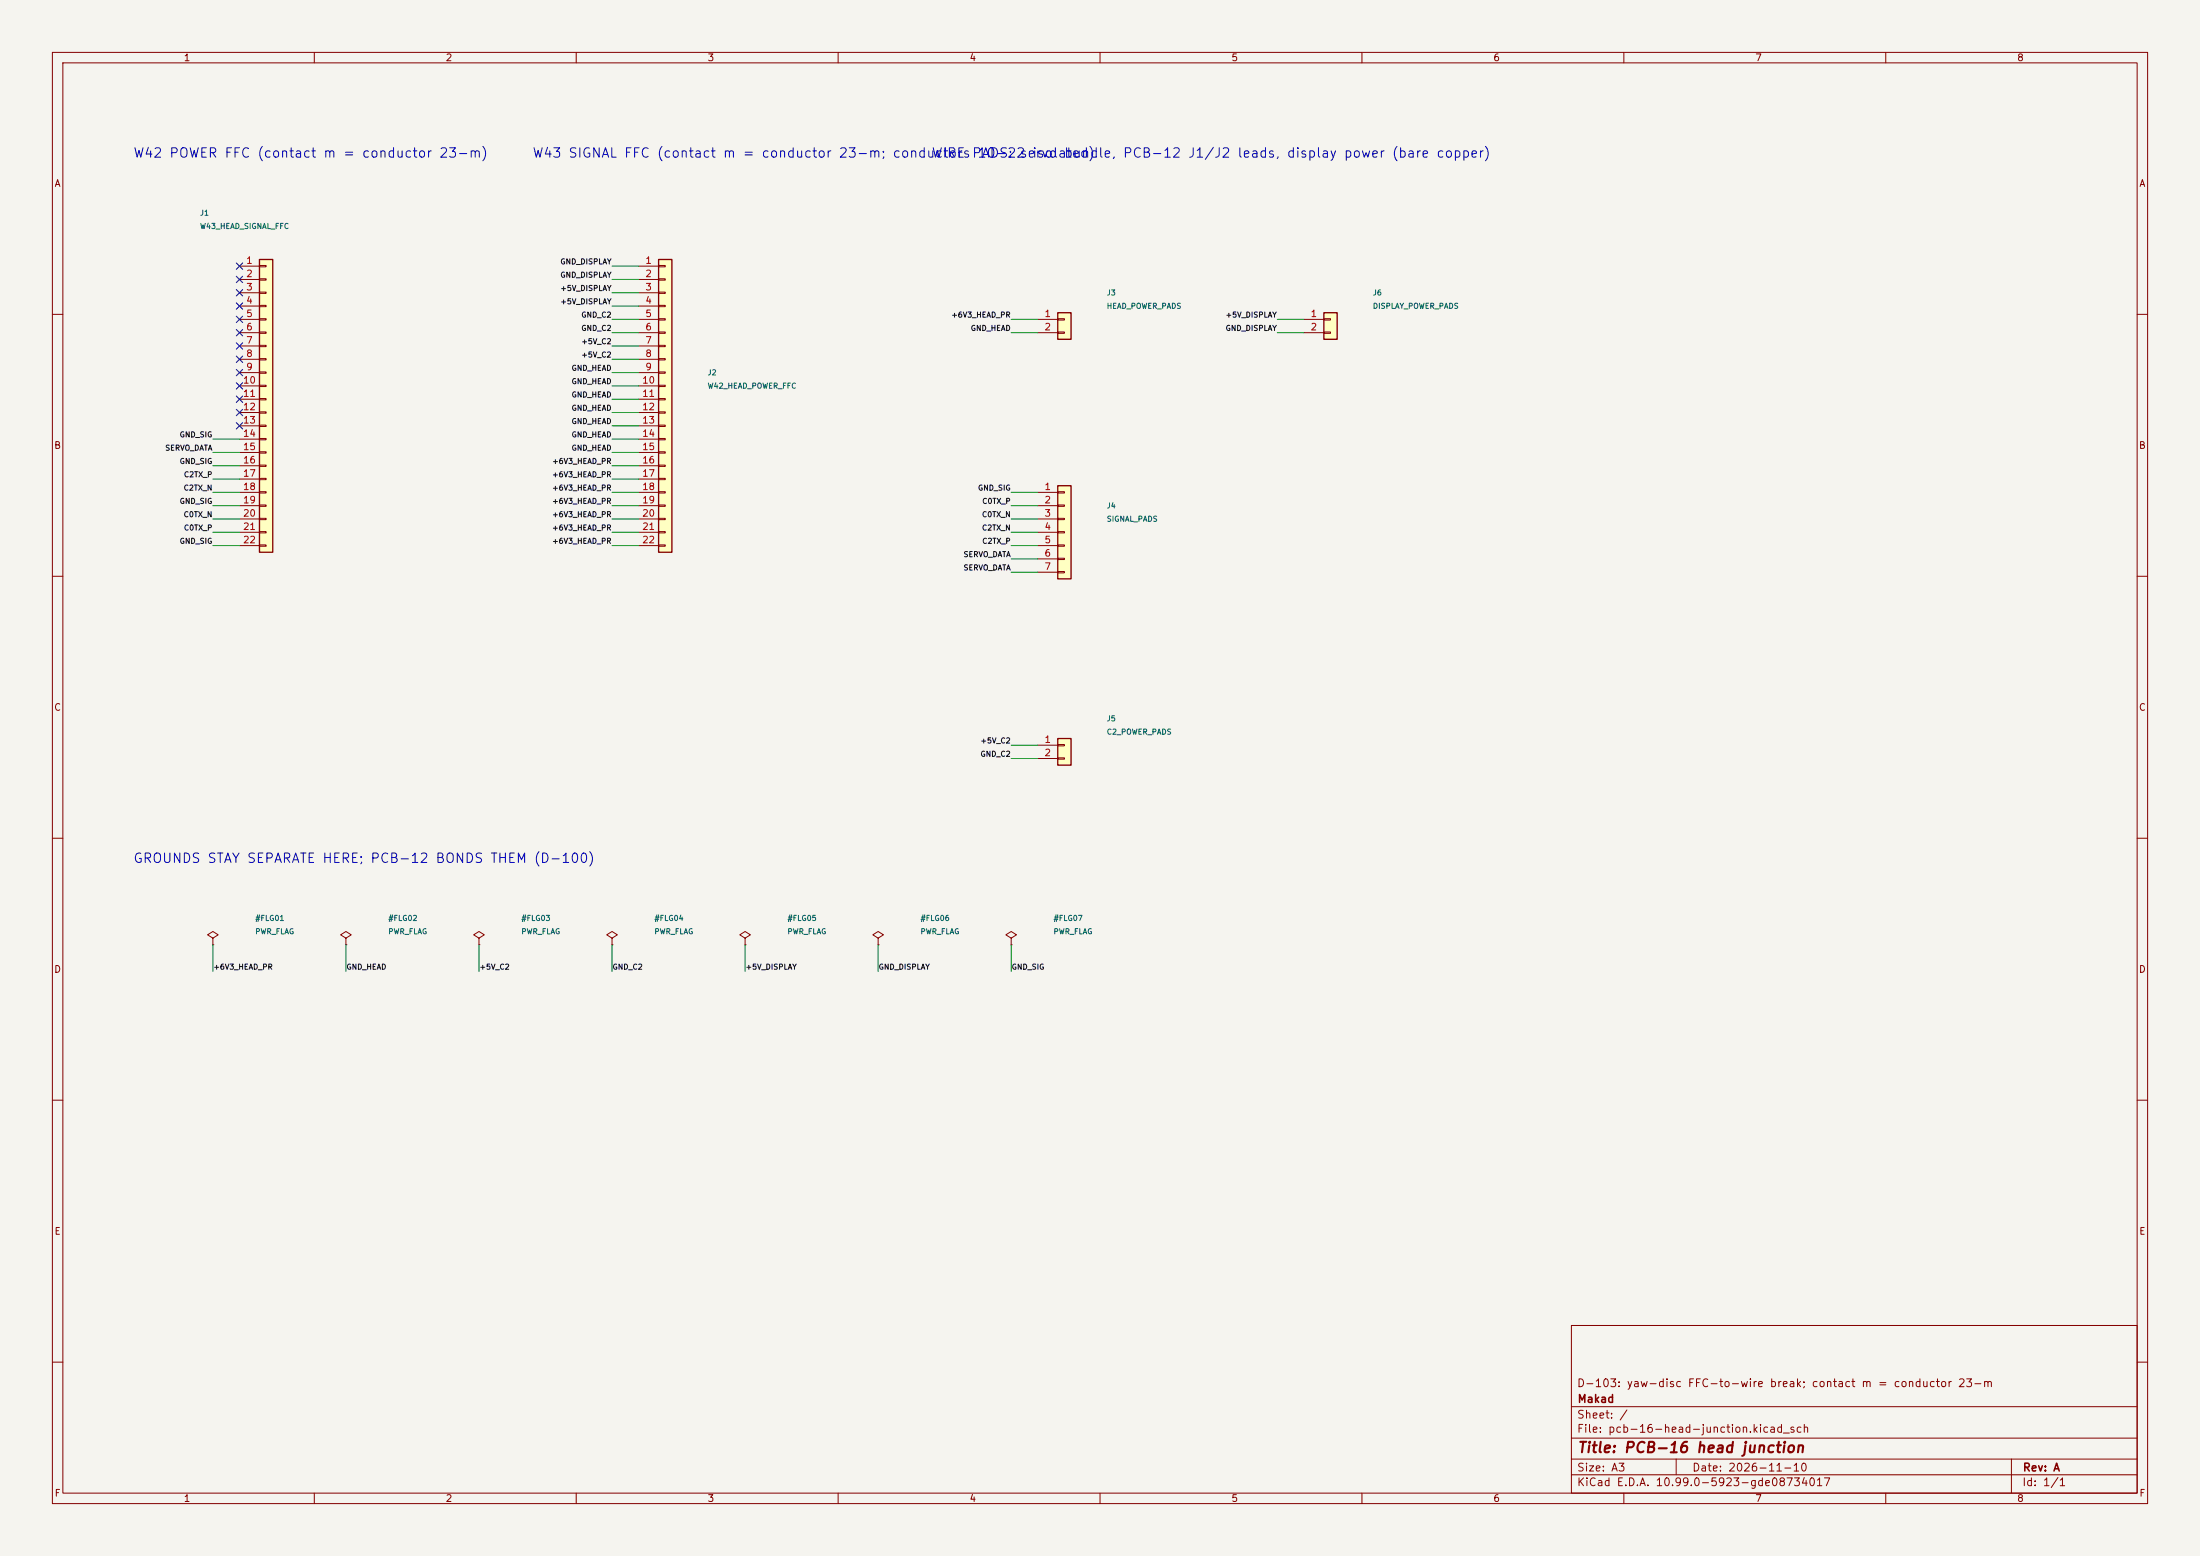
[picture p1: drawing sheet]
(kicad_sch (version 20261015) (generator "eeschema") (generator_version "10.99") (paper "A3") (title_block (title "PCB-16 head junction") (date "2026-11-10") (rev "A") (company "Makad") (comment 1 "D-103: yaw-disc FFC-to-wire break; contact m = conductor 23-m")) (lib_symbols (symbol "Connector_Generic:Conn_01x22" (pin_names (offset 1.016) (hide yes)) (exclude_from_sim no) (in_bom yes) (on_board yes) (in_pos_files yes) (duplicate_pin_numbers_are_jumpers no) (property "Reference" "J" (at 0 27.94 0) (show_name no) (do_not_autoplace no) (effects (font (size 1.27 1.27)))) (property "Value" "Conn_01x22" (at 0 -30.48 0) (show_name no) (do_not_autoplace no) (effects (font (size 1.27 1.27)))) (property "Footprint" "" (at 0 0 0) (show_name no) (do_not_autoplace no) (hide yes) (effects (font (size 1.27 1.27)))) (property "Datasheet" "" (at 0 0 0) (show_name no) (do_not_autoplace no) (hide yes) (effects (font (size 1.27 1.27)))) (property "Description" "Generic connector, single row, 01x22, script generated (kicad-library-utils/schlib/autogen/connector/)" (at 0 0 0) (show_name no) (do_not_autoplace no) (hide yes) (effects (font (size 1.27 1.27)))) (property "ki_keywords" "connector" (at 0 0 0) (show_name no) (do_not_autoplace no) (hide yes) (effects (font (size 1.27 1.27)))) (property "ki_fp_filters" "Connector*:*_1x??_*" (at 0 0 0) (show_name no) (do_not_autoplace no) (hide yes) (effects (font (size 1.27 1.27)))) (symbol "Conn_01x22_1_1" (rectangle (start -1.27 26.67) (end 1.27 -29.21) (stroke (width 0.254) (type default)) (fill (type background))) (rectangle (start -1.27 25.527) (end 0 25.273) (stroke (width 0.1524) (type default)) (fill (type none))) (rectangle (start -1.27 22.987) (end 0 22.733) (stroke (width 0.1524) (type default)) (fill (type none))) (rectangle (start -1.27 20.447) (end 0 20.193) (stroke (width 0.1524) (type default)) (fill (type none))) (rectangle (start -1.27 17.907) (end 0 17.653) (stroke (width 0.1524) (type default)) (fill (type none))) (rectangle (start -1.27 15.367) (end 0 15.113) (stroke (width 0.1524) (type default)) (fill (type none))) (rectangle (start -1.27 12.827) (end 0 12.573) (stroke (width 0.1524) (type default)) (fill (type none))) (rectangle (start -1.27 10.287) (end 0 10.033) (stroke (width 0.1524) (type default)) (fill (type none))) (rectangle (start -1.27 7.747) (end 0 7.493) (stroke (width 0.1524) (type default)) (fill (type none))) (rectangle (start -1.27 5.207) (end 0 4.953) (stroke (width 0.1524) (type default)) (fill (type none))) (rectangle (start -1.27 2.667) (end 0 2.413) (stroke (width 0.1524) (type default)) (fill (type none))) (rectangle (start -1.27 0.127) (end 0 -0.127) (stroke (width 0.1524) (type default)) (fill (type none))) (rectangle (start -1.27 -2.413) (end 0 -2.667) (stroke (width 0.1524) (type default)) (fill (type none))) (rectangle (start -1.27 -4.953) (end 0 -5.207) (stroke (width 0.1524) (type default)) (fill (type none))) (rectangle (start -1.27 -7.493) (end 0 -7.747) (stroke (width 0.1524) (type default)) (fill (type none))) (rectangle (start -1.27 -10.033) (end 0 -10.287) (stroke (width 0.1524) (type default)) (fill (type none))) (rectangle (start -1.27 -12.573) (end 0 -12.827) (stroke (width 0.1524) (type default)) (fill (type none))) (rectangle (start -1.27 -15.113) (end 0 -15.367) (stroke (width 0.1524) (type default)) (fill (type none))) (rectangle (start -1.27 -17.653) (end 0 -17.907) (stroke (width 0.1524) (type default)) (fill (type none))) (rectangle (start -1.27 -20.193) (end 0 -20.447) (stroke (width 0.1524) (type default)) (fill (type none))) (rectangle (start -1.27 -22.733) (end 0 -22.987) (stroke (width 0.1524) (type default)) (fill (type none))) (rectangle (start -1.27 -25.273) (end 0 -25.527) (stroke (width 0.1524) (type default)) (fill (type none))) (rectangle (start -1.27 -27.813) (end 0 -28.067) (stroke (width 0.1524) (type default)) (fill (type none))) (pin passive line (at -5.08 25.4 0) (length 3.81) (name "Pin_1" (effects (font (size 1.27 1.27)))) (number "1" (effects (font (size 1.27 1.27))))) (pin passive line (at -5.08 22.86 0) (length 3.81) (name "Pin_2" (effects (font (size 1.27 1.27)))) (number "2" (effects (font (size 1.27 1.27))))) (pin passive line (at -5.08 20.32 0) (length 3.81) (name "Pin_3" (effects (font (size 1.27 1.27)))) (number "3" (effects (font (size 1.27 1.27))))) (pin passive line (at -5.08 17.78 0) (length 3.81) (name "Pin_4" (effects (font (size 1.27 1.27)))) (number "4" (effects (font (size 1.27 1.27))))) (pin passive line (at -5.08 15.24 0) (length 3.81) (name "Pin_5" (effects (font (size 1.27 1.27)))) (number "5" (effects (font (size 1.27 1.27))))) (pin passive line (at -5.08 12.7 0) (length 3.81) (name "Pin_6" (effects (font (size 1.27 1.27)))) (number "6" (effects (font (size 1.27 1.27))))) (pin passive line (at -5.08 10.16 0) (length 3.81) (name "Pin_7" (effects (font (size 1.27 1.27)))) (number "7" (effects (font (size 1.27 1.27))))) (pin passive line (at -5.08 7.62 0) (length 3.81) (name "Pin_8" (effects (font (size 1.27 1.27)))) (number "8" (effects (font (size 1.27 1.27))))) (pin passive line (at -5.08 5.08 0) (length 3.81) (name "Pin_9" (effects (font (size 1.27 1.27)))) (number "9" (effects (font (size 1.27 1.27))))) (pin passive line (at -5.08 2.54 0) (length 3.81) (name "Pin_10" (effects (font (size 1.27 1.27)))) (number "10" (effects (font (size 1.27 1.27))))) (pin passive line (at -5.08 0 0) (length 3.81) (name "Pin_11" (effects (font (size 1.27 1.27)))) (number "11" (effects (font (size 1.27 1.27))))) (pin passive line (at -5.08 -2.54 0) (length 3.81) (name "Pin_12" (effects (font (size 1.27 1.27)))) (number "12" (effects (font (size 1.27 1.27))))) (pin passive line (at -5.08 -5.08 0) (length 3.81) (name "Pin_13" (effects (font (size 1.27 1.27)))) (number "13" (effects (font (size 1.27 1.27))))) (pin passive line (at -5.08 -7.62 0) (length 3.81) (name "Pin_14" (effects (font (size 1.27 1.27)))) (number "14" (effects (font (size 1.27 1.27))))) (pin passive line (at -5.08 -10.16 0) (length 3.81) (name "Pin_15" (effects (font (size 1.27 1.27)))) (number "15" (effects (font (size 1.27 1.27))))) (pin passive line (at -5.08 -12.7 0) (length 3.81) (name "Pin_16" (effects (font (size 1.27 1.27)))) (number "16" (effects (font (size 1.27 1.27))))) (pin passive line (at -5.08 -15.24 0) (length 3.81) (name "Pin_17" (effects (font (size 1.27 1.27)))) (number "17" (effects (font (size 1.27 1.27))))) (pin passive line (at -5.08 -17.78 0) (length 3.81) (name "Pin_18" (effects (font (size 1.27 1.27)))) (number "18" (effects (font (size 1.27 1.27))))) (pin passive line (at -5.08 -20.32 0) (length 3.81) (name "Pin_19" (effects (font (size 1.27 1.27)))) (number "19" (effects (font (size 1.27 1.27))))) (pin passive line (at -5.08 -22.86 0) (length 3.81) (name "Pin_20" (effects (font (size 1.27 1.27)))) (number "20" (effects (font (size 1.27 1.27))))) (pin passive line (at -5.08 -25.4 0) (length 3.81) (name "Pin_21" (effects (font (size 1.27 1.27)))) (number "21" (effects (font (size 1.27 1.27))))) (pin passive line (at -5.08 -27.94 0) (length 3.81) (name "Pin_22" (effects (font (size 1.27 1.27)))) (number "22" (effects (font (size 1.27 1.27)))))) (embedded_fonts no)) (symbol "Connector_Generic:Conn_01x02" (pin_names (offset 1.016) (hide yes)) (exclude_from_sim no) (in_bom yes) (on_board yes) (in_pos_files yes) (duplicate_pin_numbers_are_jumpers no) (property "Reference" "J" (at 0 2.54 0) (show_name no) (do_not_autoplace no) (effects (font (size 1.27 1.27)))) (property "Value" "Conn_01x02" (at 0 -5.08 0) (show_name no) (do_not_autoplace no) (effects (font (size 1.27 1.27)))) (property "Footprint" "" (at 0 0 0) (show_name no) (do_not_autoplace no) (hide yes) (effects (font (size 1.27 1.27)))) (property "Datasheet" "" (at 0 0 0) (show_name no) (do_not_autoplace no) (hide yes) (effects (font (size 1.27 1.27)))) (property "Description" "Generic connector, single row, 01x02, script generated (kicad-library-utils/schlib/autogen/connector/)" (at 0 0 0) (show_name no) (do_not_autoplace no) (hide yes) (effects (font (size 1.27 1.27)))) (property "ki_keywords" "connector" (at 0 0 0) (show_name no) (do_not_autoplace no) (hide yes) (effects (font (size 1.27 1.27)))) (property "ki_fp_filters" "Connector*:*_1x??_*" (at 0 0 0) (show_name no) (do_not_autoplace no) (hide yes) (effects (font (size 1.27 1.27)))) (symbol "Conn_01x02_1_1" (rectangle (start -1.27 1.27) (end 1.27 -3.81) (stroke (width 0.254) (type default)) (fill (type background))) (rectangle (start -1.27 0.127) (end 0 -0.127) (stroke (width 0.1524) (type default)) (fill (type none))) (rectangle (start -1.27 -2.413) (end 0 -2.667) (stroke (width 0.1524) (type default)) (fill (type none))) (pin passive line (at -5.08 0 0) (length 3.81) (name "Pin_1" (effects (font (size 1.27 1.27)))) (number "1" (effects (font (size 1.27 1.27))))) (pin passive line (at -5.08 -2.54 0) (length 3.81) (name "Pin_2" (effects (font (size 1.27 1.27)))) (number "2" (effects (font (size 1.27 1.27)))))) (embedded_fonts no)) (symbol "Connector_Generic:Conn_01x07" (pin_names (offset 1.016) (hide yes)) (exclude_from_sim no) (in_bom yes) (on_board yes) (in_pos_files yes) (duplicate_pin_numbers_are_jumpers no) (property "Reference" "J" (at 0 10.16 0) (show_name no) (do_not_autoplace no) (effects (font (size 1.27 1.27)))) (property "Value" "Conn_01x07" (at 0 -10.16 0) (show_name no) (do_not_autoplace no) (effects (font (size 1.27 1.27)))) (property "Footprint" "" (at 0 0 0) (show_name no) (do_not_autoplace no) (hide yes) (effects (font (size 1.27 1.27)))) (property "Datasheet" "" (at 0 0 0) (show_name no) (do_not_autoplace no) (hide yes) (effects (font (size 1.27 1.27)))) (property "Description" "Generic connector, single row, 01x07, script generated (kicad-library-utils/schlib/autogen/connector/)" (at 0 0 0) (show_name no) (do_not_autoplace no) (hide yes) (effects (font (size 1.27 1.27)))) (property "ki_keywords" "connector" (at 0 0 0) (show_name no) (do_not_autoplace no) (hide yes) (effects (font (size 1.27 1.27)))) (property "ki_fp_filters" "Connector*:*_1x??_*" (at 0 0 0) (show_name no) (do_not_autoplace no) (hide yes) (effects (font (size 1.27 1.27)))) (symbol "Conn_01x07_1_1" (rectangle (start -1.27 8.89) (end 1.27 -8.89) (stroke (width 0.254) (type default)) (fill (type background))) (rectangle (start -1.27 7.747) (end 0 7.493) (stroke (width 0.1524) (type default)) (fill (type none))) (rectangle (start -1.27 5.207) (end 0 4.953) (stroke (width 0.1524) (type default)) (fill (type none))) (rectangle (start -1.27 2.667) (end 0 2.413) (stroke (width 0.1524) (type default)) (fill (type none))) (rectangle (start -1.27 0.127) (end 0 -0.127) (stroke (width 0.1524) (type default)) (fill (type none))) (rectangle (start -1.27 -2.413) (end 0 -2.667) (stroke (width 0.1524) (type default)) (fill (type none))) (rectangle (start -1.27 -4.953) (end 0 -5.207) (stroke (width 0.1524) (type default)) (fill (type none))) (rectangle (start -1.27 -7.493) (end 0 -7.747) (stroke (width 0.1524) (type default)) (fill (type none))) (pin passive line (at -5.08 7.62 0) (length 3.81) (name "Pin_1" (effects (font (size 1.27 1.27)))) (number "1" (effects (font (size 1.27 1.27))))) (pin passive line (at -5.08 5.08 0) (length 3.81) (name "Pin_2" (effects (font (size 1.27 1.27)))) (number "2" (effects (font (size 1.27 1.27))))) (pin passive line (at -5.08 2.54 0) (length 3.81) (name "Pin_3" (effects (font (size 1.27 1.27)))) (number "3" (effects (font (size 1.27 1.27))))) (pin passive line (at -5.08 0 0) (length 3.81) (name "Pin_4" (effects (font (size 1.27 1.27)))) (number "4" (effects (font (size 1.27 1.27))))) (pin passive line (at -5.08 -2.54 0) (length 3.81) (name "Pin_5" (effects (font (size 1.27 1.27)))) (number "5" (effects (font (size 1.27 1.27))))) (pin passive line (at -5.08 -5.08 0) (length 3.81) (name "Pin_6" (effects (font (size 1.27 1.27)))) (number "6" (effects (font (size 1.27 1.27))))) (pin passive line (at -5.08 -7.62 0) (length 3.81) (name "Pin_7" (effects (font (size 1.27 1.27)))) (number "7" (effects (font (size 1.27 1.27)))))) (embedded_fonts no)) (symbol "power:PWR_FLAG" (power global) (pin_numbers (hide yes)) (pin_names (offset 0) (hide yes)) (exclude_from_sim no) (in_bom yes) (on_board yes) (in_pos_files yes) (duplicate_pin_numbers_are_jumpers no) (property "Reference" "#FLG" (at 0 1.905 0) (show_name no) (do_not_autoplace no) (hide yes) (effects (font (size 1.27 1.27)))) (property "Value" "PWR_FLAG" (at 0 3.81 0) (show_name no) (do_not_autoplace no) (effects (font (size 1.27 1.27)))) (property "Footprint" "" (at 0 0 0) (show_name no) (do_not_autoplace no) (hide yes) (effects (font (size 1.27 1.27)))) (property "Datasheet" "" (at 0 0 0) (show_name no) (do_not_autoplace no) (hide yes) (effects (font (size 1.27 1.27)))) (property "Description" "Special symbol for telling ERC where power comes from" (at 0 0 0) (show_name no) (do_not_autoplace no) (hide yes) (effects (font (size 1.27 1.27)))) (property "ki_keywords" "flag power" (at 0 0 0) (show_name no) (do_not_autoplace no) (hide yes) (effects (font (size 1.27 1.27)))) (symbol "PWR_FLAG_0_0" (pin power_out line (at 0 0 90) (length 0) (name "" (effects (font (size 1.27 1.27)))) (number "1" (effects (font (size 1.27 1.27)))))) (symbol "PWR_FLAG_0_1" (polyline (pts (xy 0 0) (xy 0 1.27) (xy -1.016 1.905) (xy 0 2.54) (xy 1.016 1.905) (xy 0 1.27)) (stroke (width 0) (type default)) (fill (type none)))) (embedded_fonts no))) (symbol (lib_id "Connector_Generic:Conn_01x22") (at 50.8 76.2 0) (unit 1) (in_bom yes) (on_board yes) (dnp no) (property "Reference" "J1" (at 38.099999999999994 40.64 0) (effects (font (size 1.0 1.0)) (justify left))) (property "Value" "W43_HEAD_SIGNAL_FFC" (at 38.099999999999994 43.18 0) (effects (font (size 1.0 1.0)) (justify left))) (property "Footprint" "fh34:Hirose_FH34SRJ-22S-0.5SH_1x22_P0.50mm" (at 58.8 76.2 0) (effects (font (size 1.0 1.0)) (justify left) (hide yes))) (property "Datasheet" "" (at 58.8 76.2 0) (effects (font (size 1.0 1.0)) (justify left) (hide yes))) (pin "1") (pin "2") (pin "3") (pin "4") (pin "5") (pin "6") (pin "7") (pin "8") (pin "9") (pin "10") (pin "11") (pin "12") (pin "13") (pin "14") (pin "15") (pin "16") (pin "17") (pin "18") (pin "19") (pin "20") (pin "21") (pin "22")) (symbol (lib_id "Connector_Generic:Conn_01x22") (at 127.0 76.2 0) (unit 1) (in_bom yes) (on_board yes) (dnp no) (property "Reference" "J2" (at 135.0 71.12 0) (effects (font (size 1.0 1.0)) (justify left))) (property "Value" "W42_HEAD_POWER_FFC" (at 135.0 73.66 0) (effects (font (size 1.0 1.0)) (justify left))) (property "Footprint" "fh34:Hirose_FH34SRJ-22S-0.5SH_1x22_P0.50mm" (at 135.0 76.2 0) (effects (font (size 1.0 1.0)) (justify left) (hide yes))) (property "Datasheet" "" (at 135.0 76.2 0) (effects (font (size 1.0 1.0)) (justify left) (hide yes))) (pin "1") (pin "2") (pin "3") (pin "4") (pin "5") (pin "6") (pin "7") (pin "8") (pin "9") (pin "10") (pin "11") (pin "12") (pin "13") (pin "14") (pin "15") (pin "16") (pin "17") (pin "18") (pin "19") (pin "20") (pin "21") (pin "22")) (symbol (lib_id "Connector_Generic:Conn_01x02") (at 203.2 60.96 0) (unit 1) (in_bom no) (on_board yes) (dnp no) (property "Reference" "J3" (at 211.2 55.88 0) (effects (font (size 1.0 1.0)) (justify left))) (property "Value" "HEAD_POWER_PADS" (at 211.2 58.42 0) (effects (font (size 1.0 1.0)) (justify left))) (property "Footprint" "pcb16:WirePads_Power_1x02_P3.5mm" (at 211.2 60.96 0) (effects (font (size 1.0 1.0)) (justify left) (hide yes))) (property "Datasheet" "" (at 211.2 60.96 0) (effects (font (size 1.0 1.0)) (justify left) (hide yes))) (pin "1") (pin "2")) (symbol (lib_id "Connector_Generic:Conn_01x07") (at 203.2 101.6 0) (unit 1) (in_bom no) (on_board yes) (dnp no) (property "Reference" "J4" (at 211.2 96.52 0) (effects (font (size 1.0 1.0)) (justify left))) (property "Value" "SIGNAL_PADS" (at 211.2 99.05999999999999 0) (effects (font (size 1.0 1.0)) (justify left))) (property "Footprint" "pcb16:WirePads_1x07_P1.5mm" (at 211.2 101.6 0) (effects (font (size 1.0 1.0)) (justify left) (hide yes))) (property "Datasheet" "" (at 211.2 101.6 0) (effects (font (size 1.0 1.0)) (justify left) (hide yes))) (pin "1") (pin "2") (pin "3") (pin "4") (pin "5") (pin "6") (pin "7")) (symbol (lib_id "Connector_Generic:Conn_01x02") (at 203.2 142.24 0) (unit 1) (in_bom no) (on_board yes) (dnp no) (property "Reference" "J5" (at 211.2 137.16 0) (effects (font (size 1.0 1.0)) (justify left))) (property "Value" "C2_POWER_PADS" (at 211.2 139.70000000000002 0) (effects (font (size 1.0 1.0)) (justify left))) (property "Footprint" "pcb16:WirePads_1x02_P1.5mm" (at 211.2 142.24 0) (effects (font (size 1.0 1.0)) (justify left) (hide yes))) (property "Datasheet" "" (at 211.2 142.24 0) (effects (font (size 1.0 1.0)) (justify left) (hide yes))) (pin "1") (pin "2")) (symbol (lib_id "Connector_Generic:Conn_01x02") (at 254.0 60.96 0) (unit 1) (in_bom no) (on_board yes) (dnp no) (property "Reference" "J6" (at 262.0 55.88 0) (effects (font (size 1.0 1.0)) (justify left))) (property "Value" "DISPLAY_POWER_PADS" (at 262.0 58.42 0) (effects (font (size 1.0 1.0)) (justify left))) (property "Footprint" "pcb16:WirePads_1x02_P1.5mm" (at 262.0 60.96 0) (effects (font (size 1.0 1.0)) (justify left) (hide yes))) (property "Datasheet" "" (at 262.0 60.96 0) (effects (font (size 1.0 1.0)) (justify left) (hide yes))) (pin "1") (pin "2")) (symbol (lib_id "power:PWR_FLAG") (at 40.64 180.34 0) (unit 1) (in_bom no) (on_board yes) (dnp no) (property "Reference" "#FLG01" (at 48.64 175.26 0) (effects (font (size 1.0 1.0)) (justify left))) (property "Value" "PWR_FLAG" (at 48.64 177.8 0) (effects (font (size 1.0 1.0)) (justify left))) (property "Footprint" "" (at 48.64 180.34 0) (effects (font (size 1.0 1.0)) (justify left) (hide yes))) (property "Datasheet" "" (at 48.64 180.34 0) (effects (font (size 1.0 1.0)) (justify left) (hide yes))) (pin "1")) (symbol (lib_id "power:PWR_FLAG") (at 66.03999999999999 180.34 0) (unit 1) (in_bom no) (on_board yes) (dnp no) (property "Reference" "#FLG02" (at 74.03999999999999 175.26 0) (effects (font (size 1.0 1.0)) (justify left))) (property "Value" "PWR_FLAG" (at 74.03999999999999 177.8 0) (effects (font (size 1.0 1.0)) (justify left))) (property "Footprint" "" (at 74.03999999999999 180.34 0) (effects (font (size 1.0 1.0)) (justify left) (hide yes))) (property "Datasheet" "" (at 74.03999999999999 180.34 0) (effects (font (size 1.0 1.0)) (justify left) (hide yes))) (pin "1")) (symbol (lib_id "power:PWR_FLAG") (at 91.44 180.34 0) (unit 1) (in_bom no) (on_board yes) (dnp no) (property "Reference" "#FLG03" (at 99.44 175.26 0) (effects (font (size 1.0 1.0)) (justify left))) (property "Value" "PWR_FLAG" (at 99.44 177.8 0) (effects (font (size 1.0 1.0)) (justify left))) (property "Footprint" "" (at 99.44 180.34 0) (effects (font (size 1.0 1.0)) (justify left) (hide yes))) (property "Datasheet" "" (at 99.44 180.34 0) (effects (font (size 1.0 1.0)) (justify left) (hide yes))) (pin "1")) (symbol (lib_id "power:PWR_FLAG") (at 116.83999999999999 180.34 0) (unit 1) (in_bom no) (on_board yes) (dnp no) (property "Reference" "#FLG04" (at 124.83999999999999 175.26 0) (effects (font (size 1.0 1.0)) (justify left))) (property "Value" "PWR_FLAG" (at 124.83999999999999 177.8 0) (effects (font (size 1.0 1.0)) (justify left))) (property "Footprint" "" (at 124.83999999999999 180.34 0) (effects (font (size 1.0 1.0)) (justify left) (hide yes))) (property "Datasheet" "" (at 124.83999999999999 180.34 0) (effects (font (size 1.0 1.0)) (justify left) (hide yes))) (pin "1")) (symbol (lib_id "power:PWR_FLAG") (at 142.24 180.34 0) (unit 1) (in_bom no) (on_board yes) (dnp no) (property "Reference" "#FLG05" (at 150.24 175.26 0) (effects (font (size 1.0 1.0)) (justify left))) (property "Value" "PWR_FLAG" (at 150.24 177.8 0) (effects (font (size 1.0 1.0)) (justify left))) (property "Footprint" "" (at 150.24 180.34 0) (effects (font (size 1.0 1.0)) (justify left) (hide yes))) (property "Datasheet" "" (at 150.24 180.34 0) (effects (font (size 1.0 1.0)) (justify left) (hide yes))) (pin "1")) (symbol (lib_id "power:PWR_FLAG") (at 167.64 180.34 0) (unit 1) (in_bom no) (on_board yes) (dnp no) (property "Reference" "#FLG06" (at 175.64 175.26 0) (effects (font (size 1.0 1.0)) (justify left))) (property "Value" "PWR_FLAG" (at 175.64 177.8 0) (effects (font (size 1.0 1.0)) (justify left))) (property "Footprint" "" (at 175.64 180.34 0) (effects (font (size 1.0 1.0)) (justify left) (hide yes))) (property "Datasheet" "" (at 175.64 180.34 0) (effects (font (size 1.0 1.0)) (justify left) (hide yes))) (pin "1")) (symbol (lib_id "power:PWR_FLAG") (at 193.03999999999996 180.34 0) (unit 1) (in_bom no) (on_board yes) (dnp no) (property "Reference" "#FLG07" (at 201.03999999999996 175.26 0) (effects (font (size 1.0 1.0)) (justify left))) (property "Value" "PWR_FLAG" (at 201.03999999999996 177.8 0) (effects (font (size 1.0 1.0)) (justify left))) (property "Footprint" "" (at 201.03999999999996 180.34 0) (effects (font (size 1.0 1.0)) (justify left) (hide yes))) (property "Datasheet" "" (at 201.03999999999996 180.34 0) (effects (font (size 1.0 1.0)) (justify left) (hide yes))) (pin "1")) (wire (pts (xy 45.72 83.82) (xy 40.64 83.82)) (stroke (width 0) (type default))) (wire (pts (xy 45.72 86.36) (xy 40.64 86.36)) (stroke (width 0) (type default))) (wire (pts (xy 45.72 88.9) (xy 40.64 88.9)) (stroke (width 0) (type default))) (wire (pts (xy 45.72 91.44) (xy 40.64 91.44)) (stroke (width 0) (type default))) (wire (pts (xy 45.72 93.98) (xy 40.64 93.98)) (stroke (width 0) (type default))) (wire (pts (xy 45.72 96.52) (xy 40.64 96.52)) (stroke (width 0) (type default))) (wire (pts (xy 45.72 99.06) (xy 40.64 99.06)) (stroke (width 0) (type default))) (wire (pts (xy 45.72 101.6) (xy 40.64 101.6)) (stroke (width 0) (type default))) (wire (pts (xy 45.72 104.14) (xy 40.64 104.14)) (stroke (width 0) (type default))) (wire (pts (xy 121.92 50.8) (xy 116.84 50.8)) (stroke (width 0) (type default))) (wire (pts (xy 121.92 53.34) (xy 116.84 53.34)) (stroke (width 0) (type default))) (wire (pts (xy 121.92 55.88) (xy 116.84 55.88)) (stroke (width 0) (type default))) (wire (pts (xy 121.92 58.42) (xy 116.84 58.42)) (stroke (width 0) (type default))) (wire (pts (xy 121.92 60.96) (xy 116.84 60.96)) (stroke (width 0) (type default))) (wire (pts (xy 121.92 63.5) (xy 116.84 63.5)) (stroke (width 0) (type default))) (wire (pts (xy 121.92 66.04) (xy 116.84 66.04)) (stroke (width 0) (type default))) (wire (pts (xy 121.92 68.58) (xy 116.84 68.58)) (stroke (width 0) (type default))) (wire (pts (xy 121.92 71.12) (xy 116.84 71.12)) (stroke (width 0) (type default))) (wire (pts (xy 121.92 73.66) (xy 116.84 73.66)) (stroke (width 0) (type default))) (wire (pts (xy 121.92 76.2) (xy 116.84 76.2)) (stroke (width 0) (type default))) (wire (pts (xy 121.92 78.74) (xy 116.84 78.74)) (stroke (width 0) (type default))) (wire (pts (xy 121.92 81.28) (xy 116.84 81.28)) (stroke (width 0) (type default))) (wire (pts (xy 121.92 83.82) (xy 116.84 83.82)) (stroke (width 0) (type default))) (wire (pts (xy 121.92 86.36) (xy 116.84 86.36)) (stroke (width 0) (type default))) (wire (pts (xy 121.92 88.9) (xy 116.84 88.9)) (stroke (width 0) (type default))) (wire (pts (xy 121.92 91.44) (xy 116.84 91.44)) (stroke (width 0) (type default))) (wire (pts (xy 121.92 93.98) (xy 116.84 93.98)) (stroke (width 0) (type default))) (wire (pts (xy 121.92 96.52) (xy 116.84 96.52)) (stroke (width 0) (type default))) (wire (pts (xy 121.92 99.06) (xy 116.84 99.06)) (stroke (width 0) (type default))) (wire (pts (xy 121.92 101.6) (xy 116.84 101.6)) (stroke (width 0) (type default))) (wire (pts (xy 121.92 104.14) (xy 116.84 104.14)) (stroke (width 0) (type default))) (wire (pts (xy 198.12 60.96) (xy 193.04 60.96)) (stroke (width 0) (type default))) (wire (pts (xy 198.12 63.5) (xy 193.04 63.5)) (stroke (width 0) (type default))) (wire (pts (xy 198.12 93.98) (xy 193.04 93.98)) (stroke (width 0) (type default))) (wire (pts (xy 198.12 96.52) (xy 193.04 96.52)) (stroke (width 0) (type default))) (wire (pts (xy 198.12 99.06) (xy 193.04 99.06)) (stroke (width 0) (type default))) (wire (pts (xy 198.12 101.6) (xy 193.04 101.6)) (stroke (width 0) (type default))) (wire (pts (xy 198.12 104.14) (xy 193.04 104.14)) (stroke (width 0) (type default))) (wire (pts (xy 198.12 106.68) (xy 193.04 106.68)) (stroke (width 0) (type default))) (wire (pts (xy 198.12 109.22) (xy 193.04 109.22)) (stroke (width 0) (type default))) (wire (pts (xy 198.12 142.24) (xy 193.04 142.24)) (stroke (width 0) (type default))) (wire (pts (xy 198.12 144.78) (xy 193.04 144.78)) (stroke (width 0) (type default))) (wire (pts (xy 248.92 60.96) (xy 243.84 60.96)) (stroke (width 0) (type default))) (wire (pts (xy 248.92 63.5) (xy 243.84 63.5)) (stroke (width 0) (type default))) (wire (pts (xy 40.64 180.34) (xy 40.64 185.42)) (stroke (width 0) (type default))) (wire (pts (xy 66.04 180.34) (xy 66.04 185.42)) (stroke (width 0) (type default))) (wire (pts (xy 91.44 180.34) (xy 91.44 185.42)) (stroke (width 0) (type default))) (wire (pts (xy 116.84 180.34) (xy 116.84 185.42)) (stroke (width 0) (type default))) (wire (pts (xy 142.24 180.34) (xy 142.24 185.42)) (stroke (width 0) (type default))) (wire (pts (xy 167.64 180.34) (xy 167.64 185.42)) (stroke (width 0) (type default))) (wire (pts (xy 193.04 180.34) (xy 193.04 185.42)) (stroke (width 0) (type default))) (label "GND_SIG" (at 40.64 83.82 0) (effects (font (size 1 1)) (justify right bottom))) (label "SERVO_DATA" (at 40.64 86.36 0) (effects (font (size 1 1)) (justify right bottom))) (label "GND_SIG" (at 40.64 88.9 0) (effects (font (size 1 1)) (justify right bottom))) (label "C2TX_P" (at 40.64 91.44 0) (effects (font (size 1 1)) (justify right bottom))) (label "C2TX_N" (at 40.64 93.98 0) (effects (font (size 1 1)) (justify right bottom))) (label "GND_SIG" (at 40.64 96.52 0) (effects (font (size 1 1)) (justify right bottom))) (label "C0TX_N" (at 40.64 99.06 0) (effects (font (size 1 1)) (justify right bottom))) (label "C0TX_P" (at 40.64 101.6 0) (effects (font (size 1 1)) (justify right bottom))) (label "GND_SIG" (at 40.64 104.14 0) (effects (font (size 1 1)) (justify right bottom))) (label "GND_DISPLAY" (at 116.84 50.8 0) (effects (font (size 1 1)) (justify right bottom))) (label "GND_DISPLAY" (at 116.84 53.34 0) (effects (font (size 1 1)) (justify right bottom))) (label "+5V_DISPLAY" (at 116.84 55.88 0) (effects (font (size 1 1)) (justify right bottom))) (label "+5V_DISPLAY" (at 116.84 58.42 0) (effects (font (size 1 1)) (justify right bottom))) (label "GND_C2" (at 116.84 60.96 0) (effects (font (size 1 1)) (justify right bottom))) (label "GND_C2" (at 116.84 63.5 0) (effects (font (size 1 1)) (justify right bottom))) (label "+5V_C2" (at 116.84 66.04 0) (effects (font (size 1 1)) (justify right bottom))) (label "+5V_C2" (at 116.84 68.58 0) (effects (font (size 1 1)) (justify right bottom))) (label "GND_HEAD" (at 116.84 71.12 0) (effects (font (size 1 1)) (justify right bottom))) (label "GND_HEAD" (at 116.84 73.66 0) (effects (font (size 1 1)) (justify right bottom))) (label "GND_HEAD" (at 116.84 76.2 0) (effects (font (size 1 1)) (justify right bottom))) (label "GND_HEAD" (at 116.84 78.74 0) (effects (font (size 1 1)) (justify right bottom))) (label "GND_HEAD" (at 116.84 81.28 0) (effects (font (size 1 1)) (justify right bottom))) (label "GND_HEAD" (at 116.84 83.82 0) (effects (font (size 1 1)) (justify right bottom))) (label "GND_HEAD" (at 116.84 86.36 0) (effects (font (size 1 1)) (justify right bottom))) (label "+6V3_HEAD_PR" (at 116.84 88.9 0) (effects (font (size 1 1)) (justify right bottom))) (label "+6V3_HEAD_PR" (at 116.84 91.44 0) (effects (font (size 1 1)) (justify right bottom))) (label "+6V3_HEAD_PR" (at 116.84 93.98 0) (effects (font (size 1 1)) (justify right bottom))) (label "+6V3_HEAD_PR" (at 116.84 96.52 0) (effects (font (size 1 1)) (justify right bottom))) (label "+6V3_HEAD_PR" (at 116.84 99.06 0) (effects (font (size 1 1)) (justify right bottom))) (label "+6V3_HEAD_PR" (at 116.84 101.6 0) (effects (font (size 1 1)) (justify right bottom))) (label "+6V3_HEAD_PR" (at 116.84 104.14 0) (effects (font (size 1 1)) (justify right bottom))) (label "+6V3_HEAD_PR" (at 193.04 60.96 0) (effects (font (size 1 1)) (justify right bottom))) (label "GND_HEAD" (at 193.04 63.5 0) (effects (font (size 1 1)) (justify right bottom))) (label "GND_SIG" (at 193.04 93.98 0) (effects (font (size 1 1)) (justify right bottom))) (label "C0TX_P" (at 193.04 96.52 0) (effects (font (size 1 1)) (justify right bottom))) (label "C0TX_N" (at 193.04 99.06 0) (effects (font (size 1 1)) (justify right bottom))) (label "C2TX_N" (at 193.04 101.6 0) (effects (font (size 1 1)) (justify right bottom))) (label "C2TX_P" (at 193.04 104.14 0) (effects (font (size 1 1)) (justify right bottom))) (label "SERVO_DATA" (at 193.04 106.68 0) (effects (font (size 1 1)) (justify right bottom))) (label "SERVO_DATA" (at 193.04 109.22 0) (effects (font (size 1 1)) (justify right bottom))) (label "+5V_C2" (at 193.04 142.24 0) (effects (font (size 1 1)) (justify right bottom))) (label "GND_C2" (at 193.04 144.78 0) (effects (font (size 1 1)) (justify right bottom))) (label "+5V_DISPLAY" (at 243.84 60.96 0) (effects (font (size 1 1)) (justify right bottom))) (label "GND_DISPLAY" (at 243.84 63.5 0) (effects (font (size 1 1)) (justify right bottom))) (label "+6V3_HEAD_PR" (at 40.64 185.42 0) (effects (font (size 1 1)) (justify left bottom))) (label "GND_HEAD" (at 66.04 185.42 0) (effects (font (size 1 1)) (justify left bottom))) (label "+5V_C2" (at 91.44 185.42 0) (effects (font (size 1 1)) (justify left bottom))) (label "GND_C2" (at 116.84 185.42 0) (effects (font (size 1 1)) (justify left bottom))) (label "+5V_DISPLAY" (at 142.24 185.42 0) (effects (font (size 1 1)) (justify left bottom))) (label "GND_DISPLAY" (at 167.64 185.42 0) (effects (font (size 1 1)) (justify left bottom))) (label "GND_SIG" (at 193.04 185.42 0) (effects (font (size 1 1)) (justify left bottom))) (no_connect (at 45.72 50.8)) (no_connect (at 45.72 53.34)) (no_connect (at 45.72 55.88)) (no_connect (at 45.72 58.42)) (no_connect (at 45.72 60.96)) (no_connect (at 45.72 63.5)) (no_connect (at 45.72 66.04)) (no_connect (at 45.72 68.58)) (no_connect (at 45.72 71.12)) (no_connect (at 45.72 73.66)) (no_connect (at 45.72 76.2)) (no_connect (at 45.72 78.74)) (no_connect (at 45.72 81.28))(text "W42 POWER FFC (contact m = conductor 23-m)" (at 25.4 30.48 0) (effects (font (size 1.8 1.8)) (justify left bottom)))(text "W43 SIGNAL FFC (contact m = conductor 23-m; conductors 10-22 isolated)" (at 101.6 30.48 0) (effects (font (size 1.8 1.8)) (justify left bottom)))(text "WIRE PADS: servo bundle, PCB-12 J1/J2 leads, display power (bare copper)" (at 177.8 30.48 0) (effects (font (size 1.8 1.8)) (justify left bottom)))(text "GROUNDS STAY SEPARATE HERE; PCB-12 BONDS THEM (D-100)" (at 25.4 165.1 0) (effects (font (size 1.8 1.8)) (justify left bottom))) (sheet_instances (path "" (page "1"))) (embedded_fonts no))
